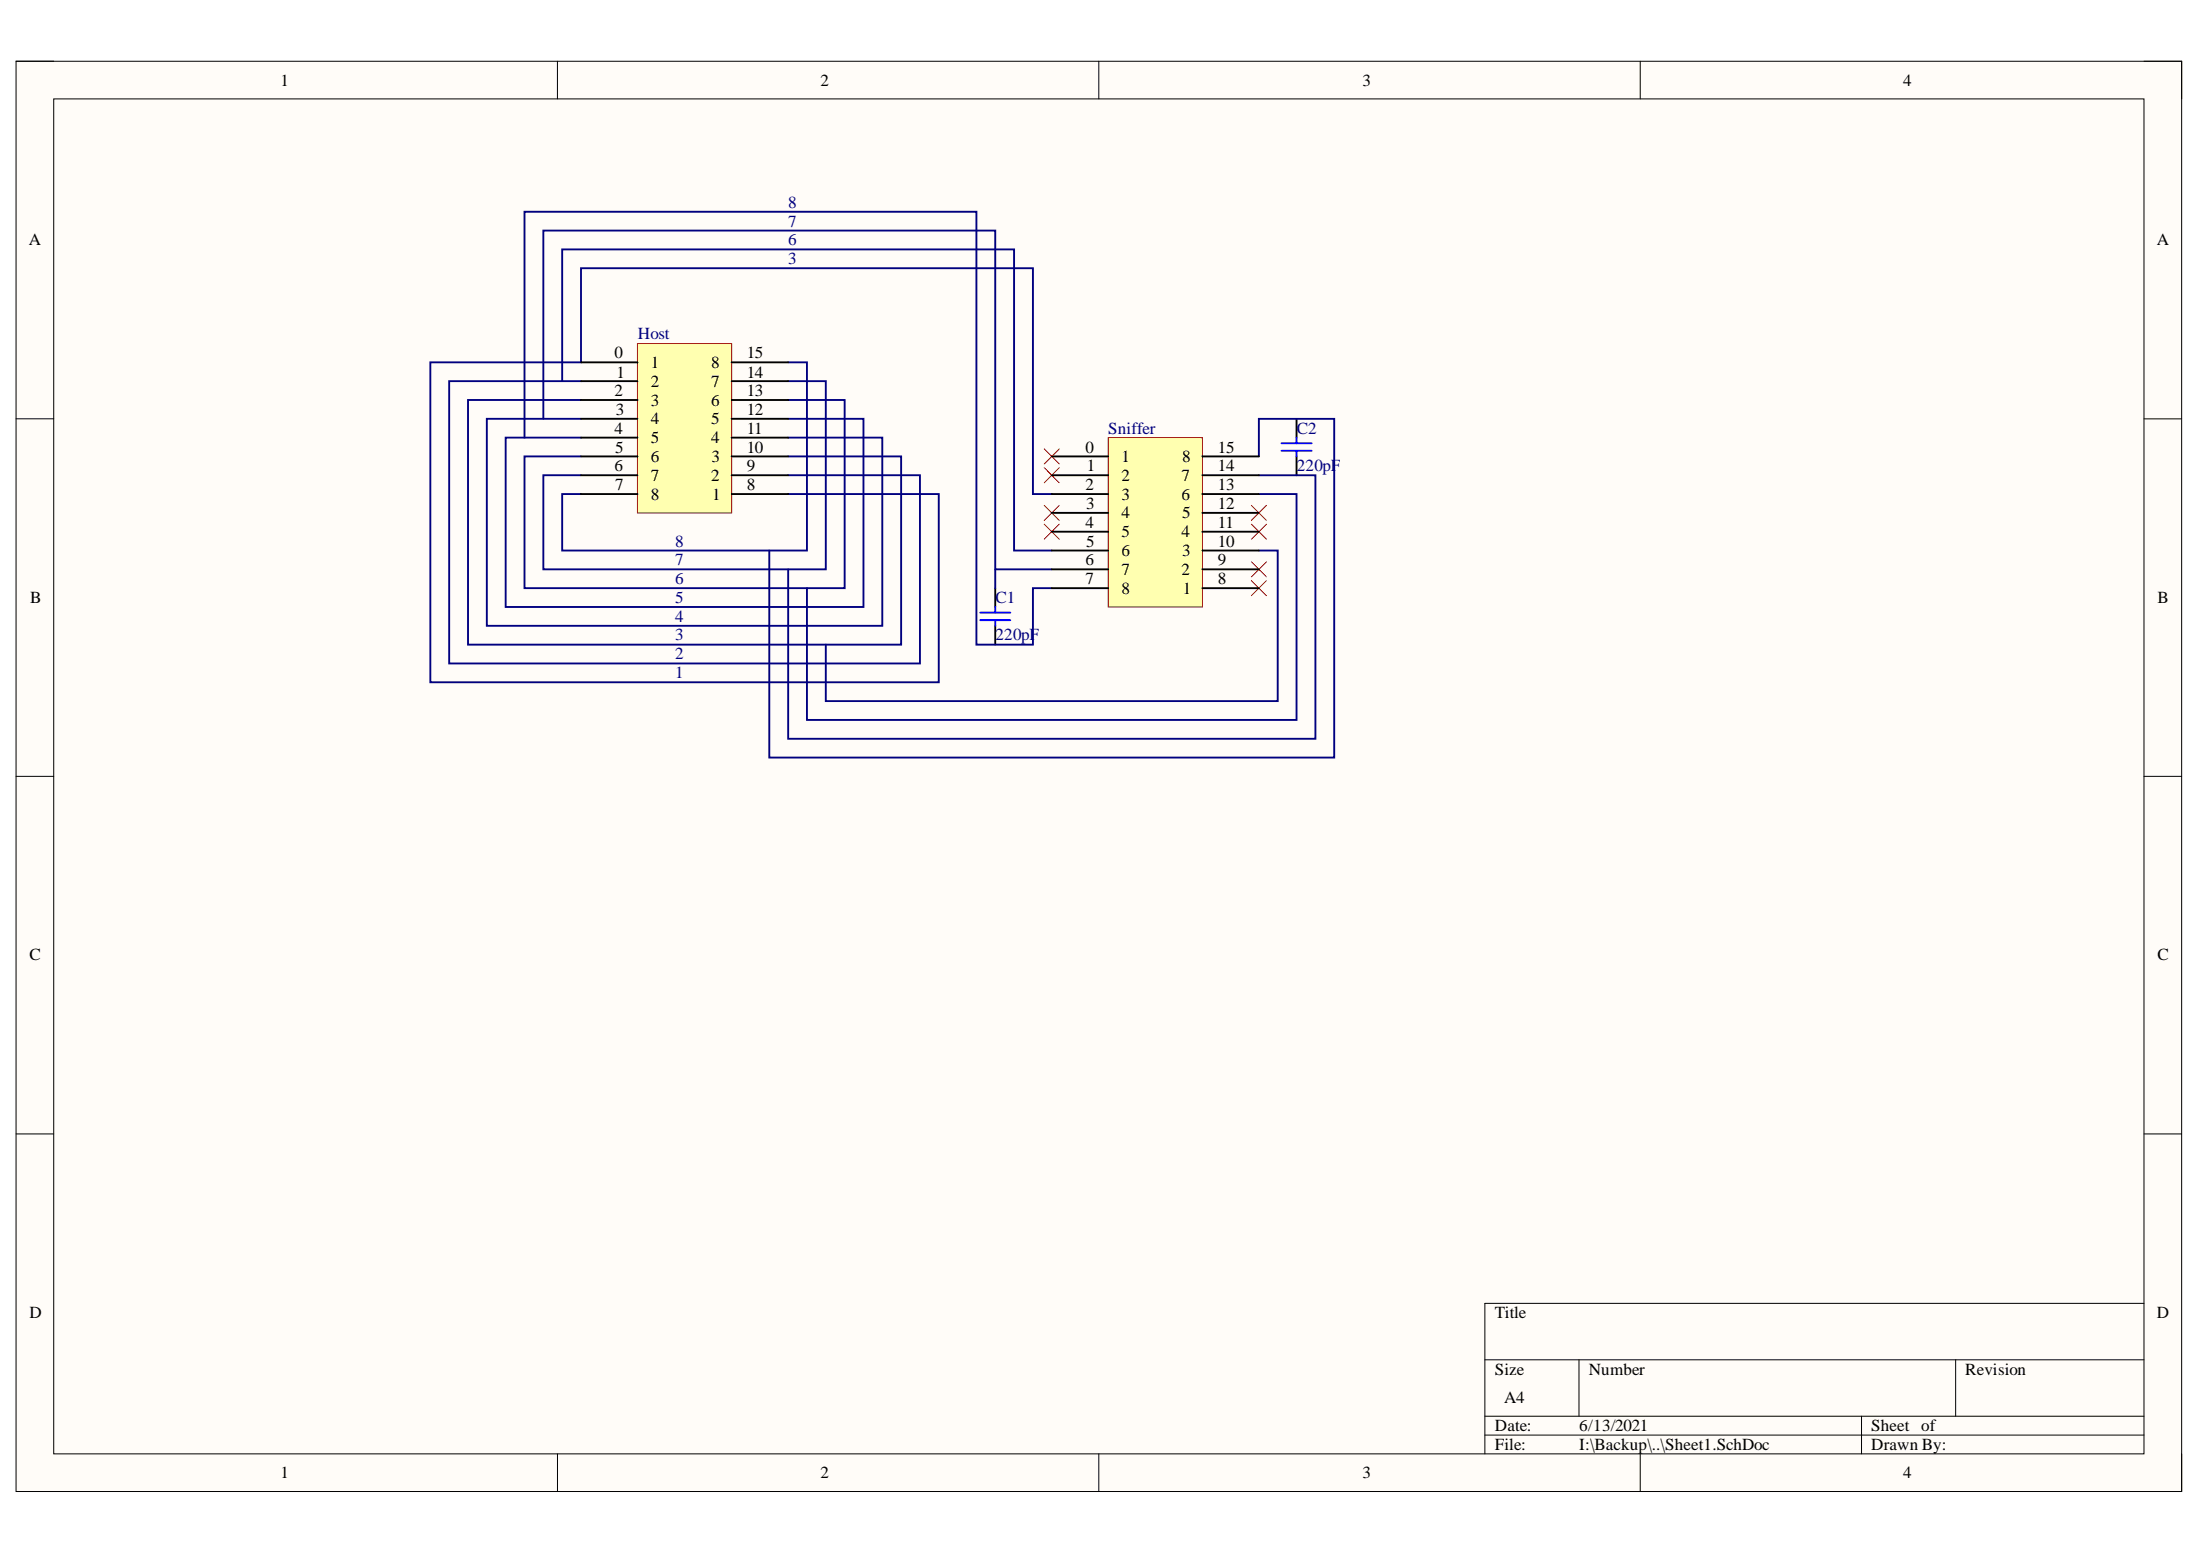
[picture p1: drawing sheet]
<svg xmlns="http://www.w3.org/2000/svg" width="297mm" height="210mm" viewBox="0 0 297 210" stroke-linecap="round" stroke-linejoin="round" font-family="sans-serif">
<path d="M2.2 8.3h292.4v193h-292.4z" fill-rule="evenodd" fill="#fffcf8"/>
<path d="M2.2 8.3h292.4v193h-292.4z" fill="none" stroke="#000" stroke-width=".14"/>
<path d="M7.3 13.4h282.2v182.9h-282.2z" fill-rule="evenodd" fill="#fffcf8"/>
<g fill="none" stroke="#000" stroke-width=".14">
<path d="M2.2 8.3h5.1M7.3 13.4h282.2v182.9h-282.2zM75.3 8.3v5M148.4 8.3v5M221.5 8.3v5.1M289.5 8.3h5.1v5.1M2.2 56.5h5.1M289.5 56.5h5.1M2.2 104.8h5.1M289.5 104.8h5.1M2.2 153.1h5.1M289.5 153.1h5.1"/>
<path d="M289.5 175.9h-89v20.4M75.3 196.3v5M148.4 196.3v5M200.5 183.6h89M200.5 191.2h89M200.5 193.7h89M213.2 183.6v7.6M221.5 196.3v5M251.3 191.2v5.1M264 183.6v7.6M294.6 196.3v5"/>
</g>
<path d="M175.1 56.5v2.6M134.4 79.4v2.5M175.1 61.6v2.6M134.4 84.5v2.5" fill="none" stroke="#000" stroke-width=".25"/>
<path d="M173 59.8h4.1M175.1 59.1v.7M173 60.8h4.1M175.1 60.8v.8M132.3 82.7h4.1M132.3 83.7h4.1M134.4 81.9v.8M134.4 83.7v.8" fill="none" stroke="#00f" stroke-width=".25"/>
<g fill="none" stroke="#000080" stroke-width=".25">
<path d="M70.8 59.1v-30.5h61v58.4h7.7v-7.6h2.5M73.4 56.5v-25.4h61v45.8h7.6M75.9 51.5v-17.8h61v40.6h5.1M78.4 56.5h-12.7v28h53.4v-25.4h-12.7M78.4 54h-15.2v33h58.5v-25.4h-15.3M78.4 51.5h-17.8v38.1h63.6v-25.5h-17.8M106.4 51.5h5.1v25.4h-38.1v-12.8h5M106.4 54h7.6v25.4h-43.2v-17.8h7.6M106.4 56.5h10.2v25.4h-48.3v-22.8h10.1M106.4 48.9h2.6v25.4h-33.1v-7.6h2.5M106.4 66.7h20.3v25.4h-68.6v-43.2h20.3v-12.7h61.1v30.5h2.5M134.4 76.9v2.5"/>
<path d="M170 74.3h2.5v20.3h-61v-7.6M170 64.2h7.6v35.5h-71.2v-22.8M170 66.7h5.1v30.5h-66.1v-17.8M170 61.6v-5.1h10.1v45.8h-76.2v-28"/>
</g>
<g fill="none" stroke="#f00" stroke-width=".14">
<path d="M141 60.6l2 2M141 63.1l2 2.1M141 68.2l2 2.1M141 70.8l2 2M143 60.6l-2 2M143 63.1l-2 2.1M143 68.2l-2 2.1M143 70.8l-2 2M169 78.4l2 2M169 75.8l2 2.1M169 70.8l2 2M169 68.2l2 2.1"/>
<path d="M171 78.4l-2 2M171 75.8l-2 2.1M171 70.8l-2 2M171 68.2l-2 2.1"/>
</g>
<path d="M86.1 46.4h12.7v22.8h-12.7z" fill-rule="evenodd" fill="#ffffb0"/>
<path d="M86.1 46.4h12.7v22.8h-12.7z" fill="none" stroke="#800000" stroke-width=".14"/>
<g fill="none" stroke="#000" stroke-width=".25">
<path d="M78.4 48.9h7.7M78.4 51.5h7.7M78.4 54h7.7M78.4 56.5h7.7M78.4 59.1h7.7M98.8 48.9h7.6M98.8 51.5h7.6M98.8 54h7.6M98.8 56.5h7.6M98.8 59.1h7.6M78.4 61.6h7.7M78.4 64.1h7.7"/>
<path d="M78.4 66.7h7.7M98.8 61.6h7.6M98.8 64.1h7.6M98.8 66.7h7.6"/>
</g>
<path d="M149.6 59.1h12.7v22.8h-12.7z" fill-rule="evenodd" fill="#ffffb0"/>
<path d="M149.6 59.1h12.7v22.8h-12.7z" fill="none" stroke="#800000" stroke-width=".14"/>
<g fill="none" stroke="#000" stroke-width=".25">
<path d="M142 61.6h7.6M142 64.1h7.6M142 66.7h7.6M142 69.2h7.6M142 71.8h7.6M142 74.3h7.6M142 76.9h7.6M142 79.4h7.6M162.3 61.6h7.7M162.3 64.1h7.7M162.3 66.7h7.7M162.3 69.2h7.7"/>
<path d="M162.3 71.8h7.7M162.3 74.3h7.7M162.3 76.9h7.7M162.3 79.4h7.7"/>
</g>
<g font-size="2.3">
<text x="37.9" y="11.6">1</text>
<text x="110.8" y="11.6">2</text>
<text x="184" y="11.6">3</text>
<text x="257" y="11.6">4</text>
<text x="3.9" y="33.1">A</text>
<text x="291.2" y="33.1">A</text>
<text x="83" y="48.3">0</text>
<text x="83" y="53.5">2</text>
<text x="83.2" y="51">1</text>
<text x="87.9" y="49.7">1</text>
<text x="87.9" y="52.2">2</text>
<text x="96" y="52.2">7</text>
<text x="96" y="49.7">8</text>
<text x="100.8" y="53.5">13</text>
<text x="100.8" y="51">14</text>
<text x="100.8" y="48.3">15</text>
<text x="83" y="58.6">4</text>
<text x="83.1" y="56">3</text>
<text x="87.9" y="54.8">3</text>
<text x="87.9" y="57.3">4</text>
<text x="87.9" y="59.8">5</text>
<text x="96" y="59.8">4</text>
<text x="96" y="57.3">5</text>
<text x="96" y="54.8">6</text>
<text x="100.8" y="58.6">11</text>
<text x="100.8" y="56">12</text>
<text x="83" y="63.6">6</text>
<text x="83.1" y="61.1">5</text>
<text x="87.9" y="62.4">6</text>
<text x="87.9" y="64.9">7</text>
<text x="96" y="64.9">2</text>
<text x="96.1" y="62.4">3</text>
<text x="100.8" y="63.6">9</text>
<text x="100.8" y="61.1">10</text>
<text x="146.6" y="61.1">0</text>
<text x="146.8" y="63.6">1</text>
<text x="151.4" y="62.4">1</text>
<text x="151.4" y="64.9">2</text>
<text x="159.5" y="64.9">7</text>
<text x="159.6" y="62.4">8</text>
<text x="164.4" y="63.6">14</text>
<text x="164.4" y="61.1">15</text>
<text x="83.1" y="66.2">7</text>
<text x="87.9" y="67.4">8</text>
<text x="96.2" y="67.4">1</text>
<text x="100.8" y="66.2">8</text>
<text x="146.6" y="66.2">2</text>
<text x="146.6" y="71.2">4</text>
<text x="146.7" y="68.7">3</text>
<text x="151.4" y="67.4">3</text>
<text x="151.4" y="70">4</text>
<text x="159.5" y="67.4">6</text>
<text x="159.6" y="70">5</text>
<text x="164.4" y="71.2">11</text>
<text x="164.4" y="68.7">12</text>
<text x="164.4" y="66.2">13</text>
<text x="146.6" y="76.3">6</text>
<text x="146.7" y="73.8">5</text>
<text x="151.4" y="72.5">5</text>
<text x="151.4" y="75">6</text>
<text x="151.4" y="77.6">7</text>
<text x="159.5" y="77.6">2</text>
<text x="159.5" y="72.5">4</text>
<text x="159.6" y="75">3</text>
<text x="164.4" y="76.3">9</text>
<text x="164.4" y="73.8">10</text>
<text x="4.1" y="81.4">B</text>
<text x="146.6" y="78.8">7</text>
<text x="151.4" y="80.1">8</text>
<text x="159.7" y="80.1">1</text>
<text x="164.4" y="78.8">8</text>
<text x="291.3" y="81.4">B</text>
<text x="4" y="129.6">C</text>
<text x="291.3" y="129.6">C</text>
<text x="4" y="177.9">D</text>
<text x="201.8" y="177.9">Title</text>
<text x="291.2" y="177.9">D</text>
<text x="201.8" y="185.6">Size</text>
<text x="214.5" y="185.6">Number</text>
<text x="265.3" y="185.6">Revision</text>
<text x="203.1" y="189.4">A4</text>
<text x="201.8" y="193.2">Date:</text>
<text x="201.8" y="195.7">File:</text>
<text x="213.2" y="193.2">6/13/2021</text>
<text x="213.2" y="195.7">I:\Backup\..\Sheet1.SchDoc</text>
<text x="252.7" y="193.2">Sheet of</text>
<text x="252.7" y="195.7">Drawn By:</text>
<text x="37.9" y="199.5">1</text>
<text x="110.8" y="199.5">2</text>
<text x="184" y="199.5">3</text>
<text x="257" y="199.5">4</text>
</g>
<g font-size="2.3" fill="#000080">
<text x="106.4" y="28.1">8</text>
<text x="106.4" y="35.7">3</text>
<text x="106.4" y="33.1">6</text>
<text x="106.4" y="30.6">7</text>
<text x="86.1" y="45.8">Host</text>
<text x="149.6" y="58.6">Sniffer</text>
<text x="175.1" y="58.6">C2</text>
<text x="175.1" y="63.6">220pF</text>
<text x="91.2" y="73.8">8</text>
<text x="91.2" y="76.3">7</text>
<text x="91.2" y="78.8">6</text>
<text x="91.2" y="81.4">5</text>
<text x="91.2" y="83.9">4</text>
<text x="134.4" y="81.4">C1</text>
<text x="91.2" y="86.5">3</text>
<text x="91.2" y="89">2</text>
<text x="134.4" y="86.5">220pF</text>
<text x="91.2" y="91.5">1</text>
</g>
</svg>
